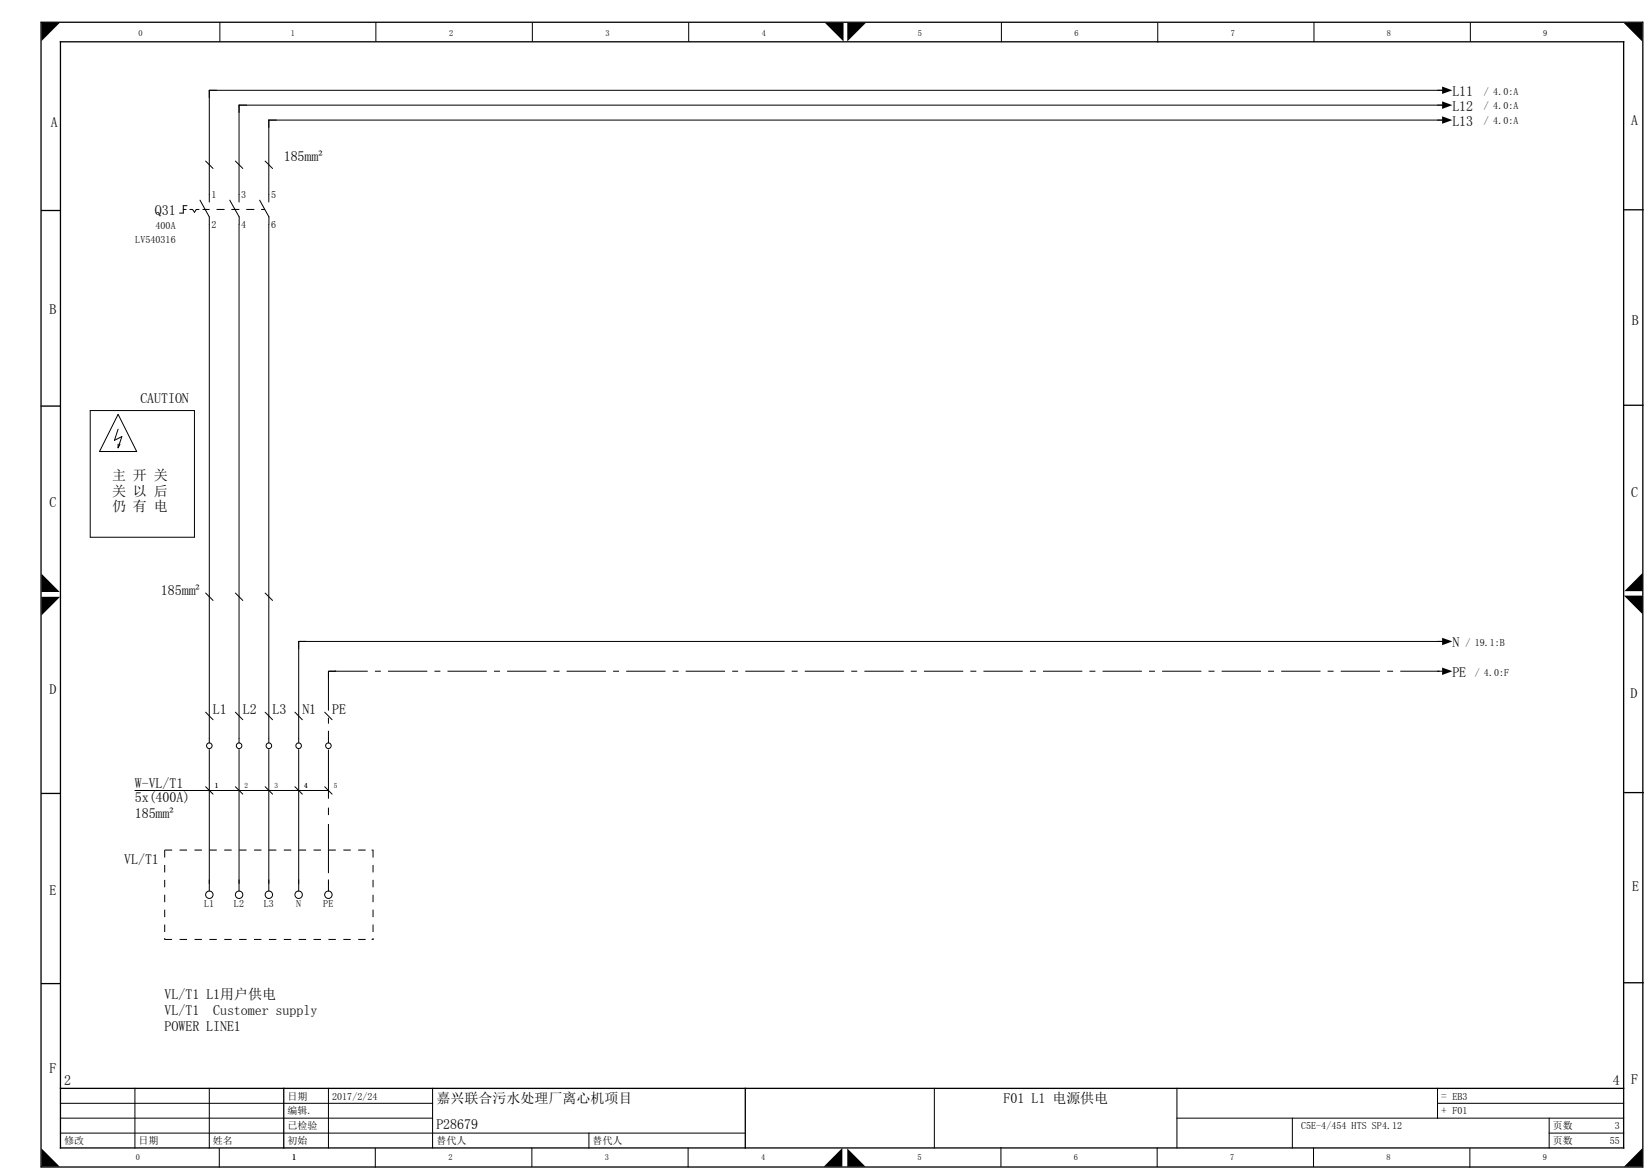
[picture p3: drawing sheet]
<svg xmlns="http://www.w3.org/2000/svg" width="297mm" height="210mm" viewBox="0 0 297 210" stroke-linecap="round" stroke-linejoin="round" font-family="sans-serif">
<g fill="none" stroke="#000" stroke-width=".18">
<path d="M39.6 4v3.4M67.6 4v3.4M95.8 4.1v3.3M123.9 4.1v3.3M180.2 4.1v3.4M208.3 4.2v3.4M236.4 4.1v3.4M260 16.2h-222.3v20.1M260 18.9h-217v17.4M264.5 4.1v3.3M33 37.7h.5M33.7 37h-.7v1.3h-.7"/>
<path d="M34.1 37.7h.5l.4 .5 .3-.5h.5M36 36l1.7 3v94.6M36.5 37.7h1.2M37 29l1.3 1.3M39 37.7h1.3M41.3 36l1.7 3v1.3M41.7 37.7h1.3M42.4 29l1.3 1.3M44.4 37.7h1.3M46.7 36l1.7 3v1.3M47 37.7h.6M47.7 29l1.3 1.3"/>
<path d="M260 21.6h-211.6v14.7M43 40.3v93.3M48.4 40.3v93.3M16.2 73.8h18.8v22.8h-18.8zM21.2 74.5l3.4 6.7h-6.7zM21.2 77.2l-.6 2 1.3-.7-.7 2M21.2 79.8v.7M21.6 79.8l-.4 .7M37 106.6l1.3 1.4M42.4 106.6l1.3 1.4M47.7 106.6l1.3 1.4M260 115.3h-206.3v18.3"/>
<path d="M37 128l1.3 1.4M37.7 134.7v25.5M42.4 128l1.3 1.4M43 134.7v25.5M47.7 128l1.3 1.4M48.4 134.7v25.5M53.1 128l1.3 1.4M53.7 134.7v25.5M58.4 128l1.4 1.4M59.1 132.7v.9M258.6 120.7h.9M24.3 142.1h34.8"/>
<path d="M37 141.4l1.3 1.4M42.4 141.4l1.3 1.4M47.7 141.4l1.3 1.4M53.1 141.4l1.3 1.4M58.4 141.4l1.4 1.4M59.1 158.2v2M10.9 198.4h66.9M24.3 195.7v10.7M37.7 195.7v10.7M59.1 195.7v10.7M77.8 195.7v10.7M168.1 195.7v10.7"/>
<path d="M211.7 195.7v10.7M258.6 198.4h33.5M258.6 195.7v5.3M10.9 203.7h123.2M10.9 201h66.9M39.5 206.5v3.3M67.5 206.5v3.3M95.7 206.4v3.3M106 203.7v2.7M123.8 206.4v3.4M180.1 206.3v3.4M208.2 206.4v3.3"/>
<path d="M211.7 201h80.4M232.5 201v5.4M236.3 206.4v3.3M264.5 206.5v3.3M278.7 203.7h13.4M278.7 201v5.4"/>
<circle cx="37.7" cy="134.1" r=".5"/>
<circle cx="43" cy="134.1" r=".5"/>
<circle cx="48.4" cy="134.1" r=".5"/>
<circle cx="53.7" cy="134.1" r=".5"/>
<circle cx="59.1" cy="134.1" r=".5"/>
<circle cx="37.7" cy="160.9" r=".67"/>
<circle cx="43" cy="160.9" r=".67"/>
<circle cx="48.4" cy="160.9" r=".67"/>
<circle cx="53.7" cy="160.9" r=".67"/>
<circle cx="59.1" cy="160.9" r=".67"/>
</g>
<g fill="none" stroke="#000" stroke-width=".23">
<path d="M7.4 4h288.2v205.8h-288.2zM10.9 7.5h281.2v198.9h-281.2zM7.5 37.8h3.3M292.3 37.7h3.3M7.4 73h3.3M292.3 72.9h3.3M7.5 142.6h3.3M292.3 142.5h3.3M7.5 176.8h3.3M292.3 176.7h3.3M10.9 195.7h281.2M51.1 195.7v10.7"/>
<path d="M134.1 195.7v10.7"/>
</g>
<g fill="#000">
<path d="M7.5 4h3.3l-3.3 3.4zM148.4 4.1h3.4v3.4zM152.4 4.1h3.4l-3.4 3.4zM259.5 15.6l1.8 .6-1.8 .7zM259.5 18.2l1.8 .7-1.8 .7zM292.1 4.1h3.4v3.4zM259.5 20.9l1.8 .7-1.8 .6zM7.5 103.1l3.2 3.3h-3.2zM7.5 107.3h3.3l-3.3 3.3zM259.5 114.7l1.8 .6-1.8 .7zM295.5 103v3.3h-3.3zM292.2 107.1h3.3v3.3z"/>
<path d="M59 132.5h.2l-.1 .3zM59 121.8h.2l-.1 .3zM60.2 120.6h.2l.1 .1-.3 .1zM259.5 120l1.8 .7-1.8 .6zM259.7 120.6h.3v.1l-.3 .1zM59 158.6h.2l-.1 .3zM66.9 152.7l.3 .1v.1h-.3zM29.5 168.6h.2l-.1 .4zM66.9 168.8h.3v.2h-.3zM67 168.6h.2v.4l-.2-.1zM7.5 206.5l3.2 3.2h-3.2zM151.6 206.4v3.3h-3.4z"/>
<path d="M152.4 206.5l3.3 3.2h-3.3zM295.5 206.4v3.3h-3.3z"/>
</g>
<path d="M59.1 120.7h200.9M59.1 120.7v12M59.1 120.7h1.3M59.1 120.7v1.3" fill="none" stroke="#000" stroke-width=".18" stroke-dasharray="7.1 1.3 1.1 1.3" stroke-linecap="butt"/>
<path d="M59.1 134.7v24.1" fill="none" stroke="#000" stroke-width=".18" stroke-dasharray="8.8 1.6 1.3 1.6" stroke-linecap="butt"/>
<path d="M29.6 152.8h37.5M29.6 152.8v16.1M67.1 152.8v16.1M29.6 168.9h37.5" fill="none" stroke="#000" stroke-width=".18" stroke-dasharray="1.3 1.3" stroke-linecap="butt"/>
<g font-size="2.5">
<text x="261.3" y="17.3">L11</text>
<text x="9.1" y="22.8">A</text>
<text x="261.3" y="20">L12</text>
<text x="261.3" y="22.6">L13</text>
<text x="293.5" y="22.5">A</text>
<text x="51.1" y="28.9">185mm²</text>
<text x="27.9" y="38.7">Q31</text>
<text x="8.9" y="56.4">B</text>
<text x="293.6" y="58.4">B</text>
<text x="25.2" y="72.5">CAUTION</text>
<text x="20.2" y="86.2">主 开 关</text>
<text x="20.2" y="89.1">关 以 后</text>
<text x="293.5" y="89.4">C</text>
<text x="8.9" y="91.2">C</text>
<text x="20.2" y="91.9">仍 有 电</text>
<text x="29" y="106.9">185mm²</text>
<text x="261.3" y="116.4">N</text>
<text x="8.9" y="124.7">D</text>
<text x="261.3" y="121.8">PE</text>
<text x="293.3" y="125.5">D</text>
<text x="38.3" y="128.4">L1</text>
<text x="43.7" y="128.4">L2</text>
<text x="49" y="128.4">L3</text>
<text x="54.4" y="128.4">N1</text>
<text x="59.8" y="128.4">PE</text>
<text x="24.3" y="141.7">W-VL/T1</text>
<text x="24.3" y="144.3">5x(400A)</text>
<text x="24.3" y="147.1">185mm²</text>
<text x="22.3" y="155.3">VL/T1</text>
<text x="8.9" y="160.8">E</text>
<text x="293.6" y="160.2">E</text>
<text x="29.6" y="179.6">VL/T1 L1用户供电</text>
<text x="29.6" y="182.5">VL/T1</text>
<text x="29.6" y="185.3">POWER LINE1</text>
<text x="38.4" y="182.5">Customer supply</text>
<text x="8.9" y="193">F</text>
<text x="11.5" y="195">2</text>
<text x="290.2" y="195">4</text>
<text x="293.5" y="194.8">F</text>
<text x="78.5" y="203">P28679</text>
<text x="78.5" y="198.3">嘉兴联合污水处理厂离心机项目</text>
<text x="180.6" y="198.3">F01 L1 电源供电</text>
</g>
<g font-size="2">
<text x="259.3" y="197.7">= EB3</text>
<text x="259.3" y="200.3">+ F01</text>
</g>
<g font-size="1.8">
<text x="267" y="17">/ 4.0:A</text>
<text x="267" y="19.7">/ 4.0:A</text>
<text x="267" y="22.4">/ 4.0:A</text>
<text x="38.1" y="35.6">1</text>
<text x="43.4" y="35.6">3</text>
<text x="48.8" y="35.6">5</text>
<text x="28" y="41.3">400A</text>
<text x="38.1" y="40.9">2</text>
<text x="43.4" y="40.9">4</text>
<text x="48.8" y="40.9">6</text>
<text x="24.3" y="43.6">LV540316</text>
<text x="263.6" y="116.1">/ 19.1:B</text>
<text x="265.3" y="121.5">/ 4.0:F</text>
<text x="36.7" y="163.1">L1</text>
<text x="42.1" y="163.1">L2</text>
<text x="47.5" y="163.1">L3</text>
<text x="53.3" y="163.1">N</text>
<text x="58.2" y="163.1">PE</text>
<text x="51.7" y="197.7">日期</text>
<text x="59.8" y="197.7">2017/2/24</text>
<text x="51.7" y="200.3">编辑.</text>
<text x="51.7" y="203">已检验</text>
<text x="234.1" y="203">C5E-4/454 HTS SP4.12</text>
<text x="279.4" y="203">页数</text>
<text x="290.5" y="203">3</text>
<text x="11.5" y="205.7">修改</text>
<text x="24.9" y="205.7">日期</text>
<text x="38.3" y="205.7">姓名</text>
<text x="51.7" y="205.7">初始</text>
<text x="78.5" y="205.7">替代人</text>
<text x="106.6" y="205.7">替代人</text>
<text x="279.4" y="205.7">页数</text>
<text x="289.6" y="205.7">55</text>
</g>
<g font-size="1.5">
<text x="24.9" y="6.5">0</text>
<text x="52.3" y="6.4">1</text>
<text x="80.8" y="6.4">2</text>
<text x="108.9" y="6.4">3</text>
<text x="137.1" y="6.4">4</text>
<text x="165.2" y="6.4">5</text>
<text x="193.3" y="6.4">6</text>
<text x="221.4" y="6.4">7</text>
<text x="249.5" y="6.4">8</text>
<text x="277.7" y="6.4">9</text>
<text x="24.5" y="208.6">0</text>
<text x="52.6" y="208.6">1</text>
<text x="80.7" y="208.6">2</text>
<text x="108.8" y="208.6">3</text>
<text x="136.9" y="208.6">4</text>
<text x="165.1" y="208.6">5</text>
<text x="193.2" y="208.6">6</text>
<text x="221.3" y="208.6">7</text>
<text x="249.4" y="208.6">8</text>
<text x="277.6" y="208.6">9</text>
</g>
<g font-size="1.3">
<text x="38.6" y="141.8">1</text>
<text x="44" y="141.8">2</text>
<text x="49.4" y="141.8">3</text>
<text x="54.7" y="141.8">4</text>
<text x="60.1" y="141.8">5</text>
</g>
</svg>
